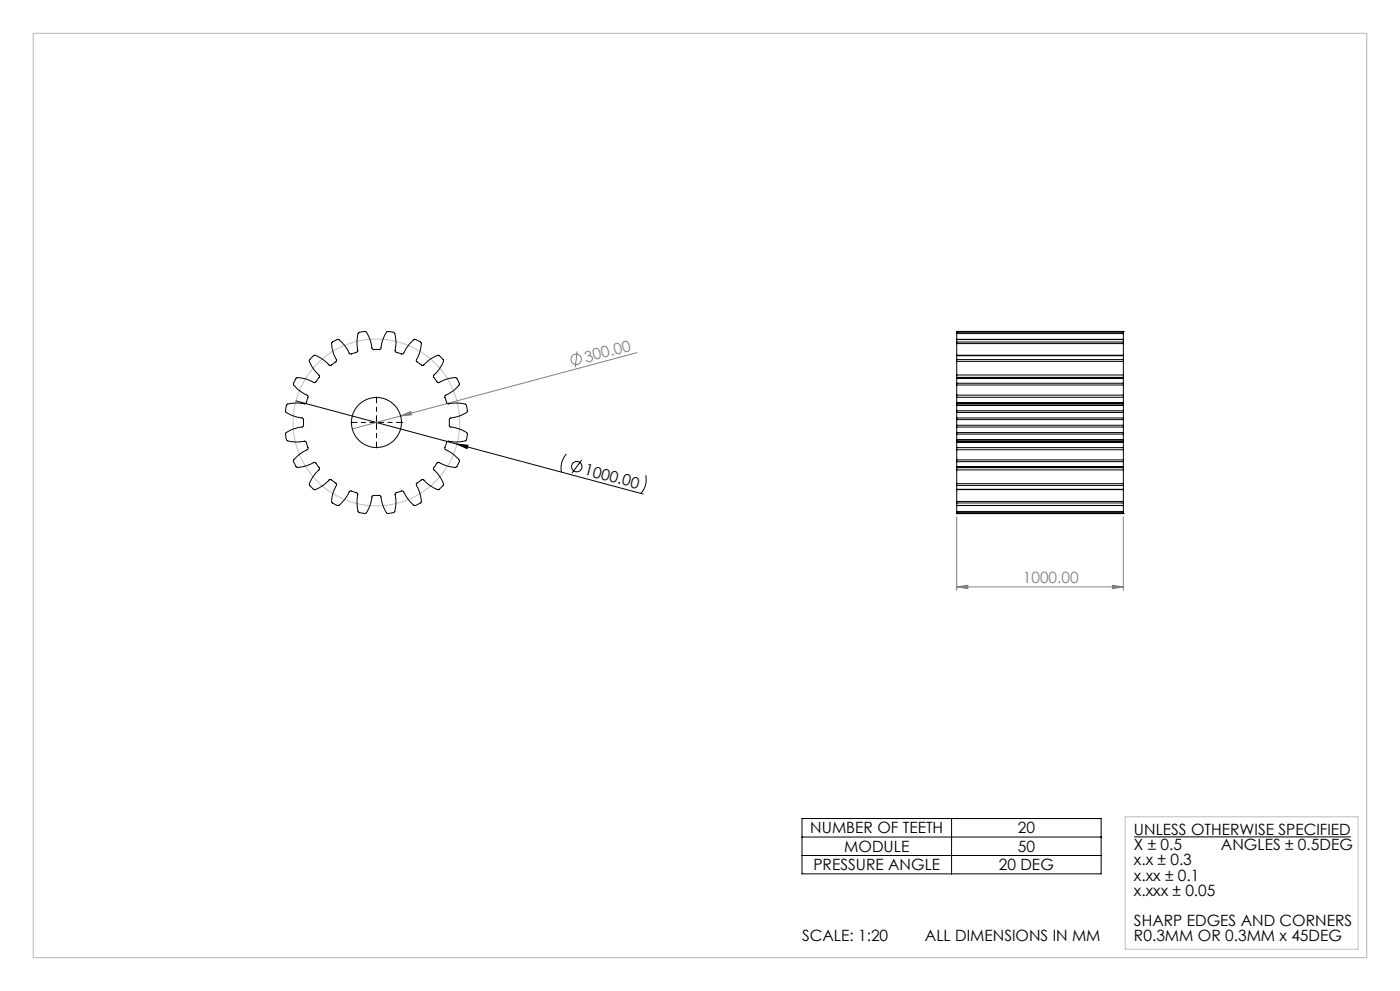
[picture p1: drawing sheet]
<svg xmlns="http://www.w3.org/2000/svg" width="420mm" height="297mm" viewBox="0 0 420 297" stroke-linecap="round" stroke-linejoin="round" font-family="sans-serif">
<g fill="none" stroke="#808080" stroke-width=".3">
<path d="M173.1 105.3l-.5 4.8M191.1 105.7l-85.4 22.8M120.2 124.7l3-1.4 .3 1zM287 154.9v22M337 154.9v22M287 175.9l3.3-.5v1zM287 175.9h50M333.7 175.4l3.3 .5-3.3 .5z"/>
<circle cx="172.9" cy="107.7" r="1.56"/>
</g>
<g fill="none" stroke="#000" stroke-width=".3">
<path d="M88.8 120.2l48.3 12.9M112.8 126.6h.3M112.9 126.5v.2M137.1 133.1l3.3 .4-.3 .9zM137.1 133.1l55.8 15M169.9 136.1a6.2 6.2 0 0 0-1.4 5.4M174.5 137.9l-2.9 3.9M193.7 142.4a6.3 6.3 0 0 1-1.4 5.5M240.6 245.3h89.7v16.6h-89.7zM240.6 250.9h89.7M240.6 256.4h89.7M285.5 245.3v16.6"/>
<path d="M340.2 250.8h65.1"/>
<circle cx="173" cy="139.8" r="1.56"/>
</g>
<g fill="none" stroke="#c0c0c0" stroke-width=".3">
<path d="M337.6 244.8h69.8v39.7h-69.8z"/>
<circle cx="112.9" cy="126.6" r="25"/>
</g>
<path d="M112.7 126.6h-7.4M112.9 126.4v-7.4M112.9 126.9v7.3" fill="none" stroke="#000" stroke-width=".3" stroke-dasharray="15.2 1.3 1.3 1.3" stroke-dashoffset="13.5"/>
<path d="M113.2 126.6h7.7" fill="none" stroke="#000" stroke-width=".3" stroke-dasharray="15.2 1.3 1.3 1.3" stroke-dashoffset="13.3"/>
<path d="M10 10h400v277h-400z" fill="none" stroke="#c0c0c0" stroke-width=".35"/>
<path d="M137.1 133.1l3.3 .4-.3 .9z" fill="#000"/>
<g fill="#808080">
<path d="M120.2 124.7l3-1.4 .3 1z"/>
<path d="M333.7 175.4l3.3 .5-3.3 .5zM287 175.9l3.3-.5v1z"/>
</g>
<g fill="none" stroke="#000" stroke-width=".3">
<path d="M287 100v1.7M287 99.6v.4M287 99.3v.3M287 99.3h.1M287 99.3h50M287 100h50M287 99.6h50M337 100v1.7M337 99.6v.4M337 99.3v.3M337 99.3h.1M93.2 107.5l1-1a9.5 9.5 0 0 1 4.9 3l1.9-1.4a9.9 9.9 0 0 1-1.4-5.5l.1-.1a2.04 2.04 0 0 1 2-.7l1.9 2 1.2 2.1a2.71 2.71 0 0 0 2.3-.4l.2-.2a10.9 10.9 0 0 1 .3-5.6l2-.3a1.64 1.64 0 0 1 1 1.4l.6 1.7 .4 2 .4 .3 2.1-.2a10.9 10.9 0 0 1 2.2-5.3l1.9 .4a9.6 9.6 0 0 1 .4 5.6l2.3 .8a11.2 11.2 0 0 1 3.6-4.4l1.8 .9a10.9 10.9 0 0 1-1.4 5.5l1.9 1.4a9.8 9.8 0 0 1 4.9-3l1.3 1.4a10 10 0 0 1-3 4.8l1.4 1.9a9.9 9.9 0 0 1 5.6-1.3l.8 1.7a9.2 9.2 0 0 1-4.3 3.7l.7 2.3a11.1 11.1 0 0 1 5.7 .3l.3 2a1.64 1.64 0 0 1-1.4 1l-1.7 .6-2.1 .4-.2 .4 .1 2.1a10.5 10.5 0 0 1 5.3 2.2l-.3 1.9a9.8 9.8 0 0 1-5.7 .4l-.7 2.2a10.5 10.5 0 0 1 4.3 3.7l-.9 1.8a1.69 1.69 0 0 1-1.7-.1l-3.8-1.3-1.4 1.9a10.2 10.2 0 0 1 3 4.9l-1.3 1.3a9.4 9.4 0 0 1-4.8-3l-.4 .1a2.48 2.48 0 0 0-1.6 1.6 8.3 8.3 0 0 1 1.4 5.3l-1.7 .8a9.2 9.2 0 0 1-3.7-4.4l-2.3 .8a10.3 10.3 0 0 1-.4 5.7l-1.9 .3a9.4 9.4 0 0 1-2.2-5.3h-2.3a11 11 0 0 1-2.2 5.3l-2-.3a11.1 11.1 0 0 1-.3-5.7l-2.3-.8a12.1 12.1 0 0 1-3.5 4.4l-1.9-.8a8.8 8.8 0 0 1 1.4-5.5l-.2-.4a2.26 2.26 0 0 0-2.1-.9 7.8 7.8 0 0 1-4.5 2.8l-1.3-1.3a7.3 7.3 0 0 1 2.8-4.6v-.6l-1.3-1.6a10.4 10.4 0 0 1-5.5 1.3l-.9-1.6a9.8 9.8 0 0 1 4.4-3.8l-.7-2.2a10.1 10.1 0 0 1-5.7-.4l-.3-1.9a9.7 9.7 0 0 1 5.2-2.2v-2.4a11 11 0 0 1-5.2-2.1l.3-2a10.9 10.9 0 0 1 5.7-.3l.7-2.3a10.5 10.5 0 0 1-4.4-3.7l.9-1.7a9.5 9.5 0 0 1 5.5 1.3l1.3-1.5 .1-.5a9.3 9.3 0 0 1-3-4.7z"/>
<path d="M287 114.9v.5M287 113.4v1.5M287 115.4v3M287 113.2v.2M287 119.1v1.6M287 118.4v.7M287 107.8v.5M287 108.3v4.1M287 106.6v1.2M287 106.5v.1M287 112.4v.7M287 102.5v.5"/>
<path d="M287 103v3.5M287 101.8v.7M287 101.7v.1M287 113.2h50M287 106.5h50M287 101.7h50M287 114.9h50M287 115.4h50M287 113.4h50M287 118.4h50M287 119.1h50M287 107.8h50"/>
<path d="M287 108.3h50M287 112.4h50M287 106.6h50M287 113.1h50M287 113.1v.1M287 102.5h50M287 103h50M287 101.8h50M337 114.9v.5M337 113.4v1.5M337 115.4v3M337 113.2v.2"/>
<path d="M337 119.1v1.6M337 118.4v.7M337 107.8v.5M337 108.3v4.1M337 106.6v1.2M337 106.5v.1M337 112.4v.7M337 102.5v.5M337 103v3.5M337 101.8v.7M337 101.7v.1M337 113.1v.1"/>
<path d="M287 123.1v.5M287 129.6v.5M287 121.5v1.6M287 130.1v1.6M287 123.6v1.7M287 128v1.6M287 131.7v.4M287 121.1v.4M287 120.8v.3M287 132.1v.4M287 137.8v.6M287 138.4v1.4"/>
<path d="M287 134.8v3M287 139.8v.3M287 125.3v.5M287 127.5v.5M287 125.8v1.7M287 132.5v.1M287 120.7v.1M287 132.6v1.6M287 134.2v.6M287 120.8h50M287 132.5h50M287 123.1h50"/>
<path d="M287 123.6h50M287 129.6h50M287 130.1h50M287 121.5h50M287 131.7h50M287 125.3h50M287 128h50M287 132.1h50M287 121.1h50M287 137.8h50M287 138.4h50M287 139.8h50"/>
<path d="M287 134.8h50M287 125.8h50M287 127.5h50M287 132.6h50M287 120.7h50M287 134.2h50M337 123.1v.5M337 129.6v.5M337 121.5v1.6M337 130.1v1.6M337 123.6v1.7M337 128v1.6"/>
<path d="M337 131.7v.4M337 121.1v.4M337 120.8v.3M337 132.1v.4M337 137.8v.6M337 138.4v1.4M337 134.8v3M337 139.8v.3M337 125.3v.5M337 127.5v.5M337 125.8v1.7M337 132.5v.1"/>
<path d="M337 120.7v.1M337 132.6v1.6M337 134.2v.6M287 145v.5M287 140.8v4.2M287 145.5v1.1M287 146.6v.2M287 140.2v.6M287 150.3v.4M287 146.8v3.5M287 150.7v.8M287 151.5h.1"/>
<path d="M287 151.5v1.8M287 153.3v.3M287 153.6v.3M287 153.9h.1M287 140.1h50M287 146.8h50M287 151.5h50M287 153.9h50M287 145h50M287 145.5h50M287 140.8h50M287 146.6h50"/>
<path d="M287 140.1v.1M287 140.2h50M287 150.3h50M287 150.7h50M287 153.3h50M287 153.6h50M337 145v.5M337 140.8v4.2M337 145.5v1.1M337 146.6v.2M337 140.2v.6M337 150.3v.4"/>
<path d="M337 146.8v3.5M337 150.7v.8M337 151.5v1.8M337 153.3v.3M337 153.6v.3M337 153.9h.1M337 140.1v.1M337 151.5h.1"/>
<circle cx="112.9" cy="126.6" r="7.5"/>
</g>
<g font-size="4.7" fill="#808080">
<text x="175.8" y="108.7" transform="rotate(-15 175.8 108.7)">300.00</text>
<text x="306.8" y="174.9">1000.00</text>
</g>
<g font-size="4.7">
<text x="175.1" y="142.2" transform="rotate(15 175.1 142.2)">1000.00</text>
<text x="243.1" y="249.8">NUMBER OF TEETH</text>
<text x="305.3" y="249.8">20</text>
<text x="340.2" y="250.3">UNLESS OTHERWISE SPECIFIED</text>
<text x="253.3" y="255.3">MODULE</text>
<text x="305.3" y="255.3">50</text>
<text x="340.2" y="254.8">X ± 0.5</text>
<text x="366.3" y="254.8">ANGLES ± 0.5DEG</text>
<text x="244" y="260.8">PRESSURE ANGLE</text>
<text x="299.7" y="260.8">20 DEG</text>
<text x="340.2" y="259.4">x.x ± 0.3</text>
<text x="340.2" y="263.9">x.xx ± 0.1</text>
<text x="340.2" y="268.4">x.xxx ± 0.05</text>
<text x="240.6" y="282">SCALE: 1:20</text>
<text x="277.5" y="282">ALL DIMENSIONS IN MM</text>
<text x="340.2" y="277.5">SHARP EDGES AND CORNERS</text>
<text x="340.2" y="282">R0.3MM OR 0.3MM x 45DEG</text>
</g>
</svg>
